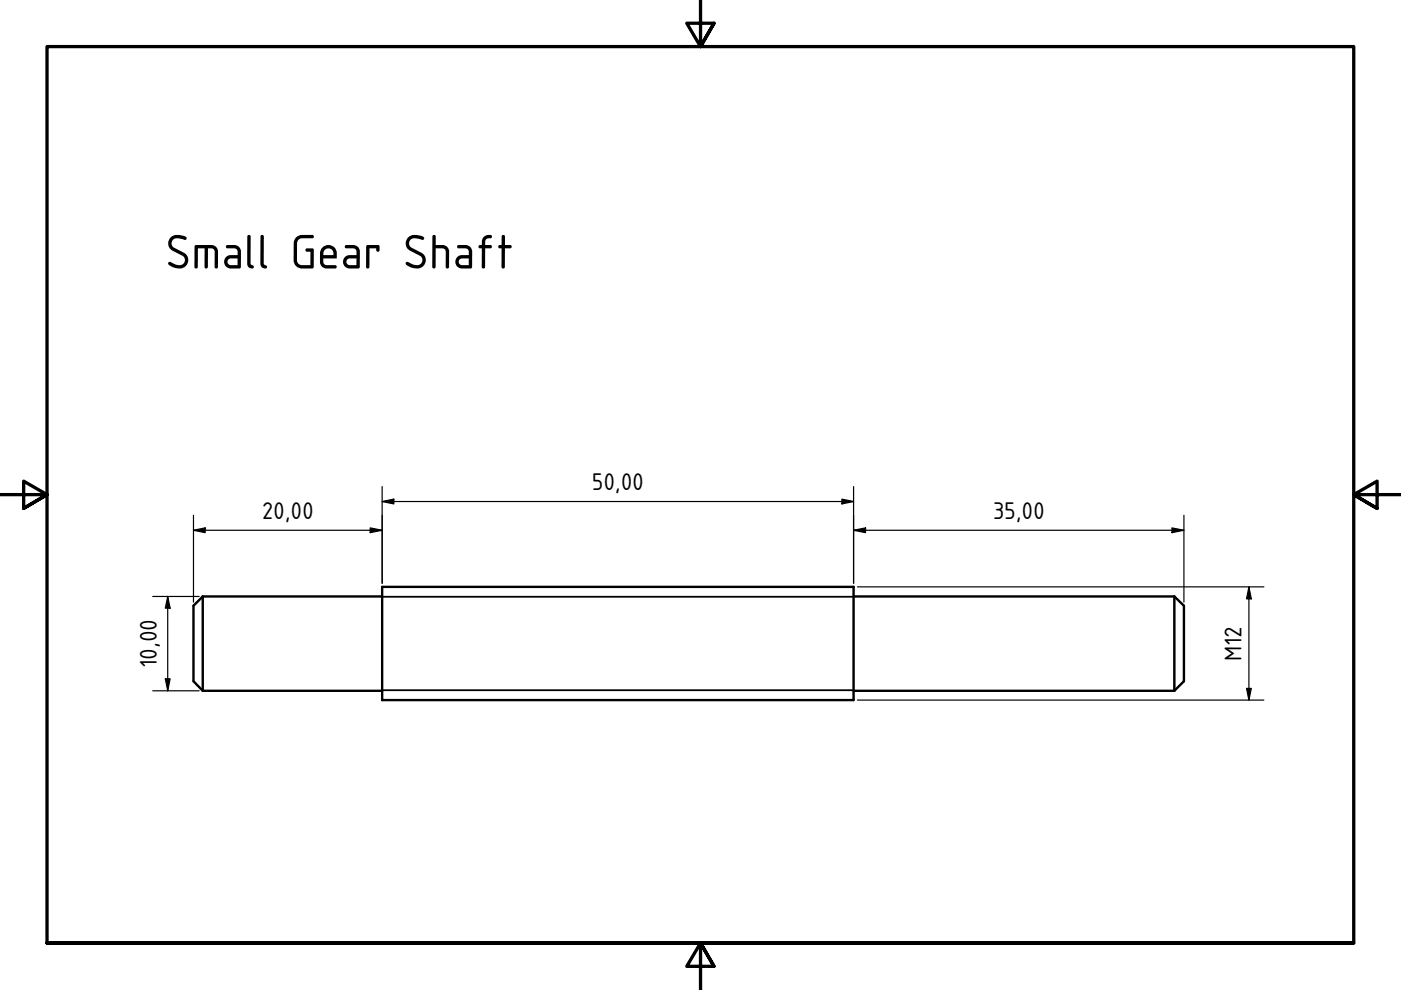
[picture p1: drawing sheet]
<svg xmlns="http://www.w3.org/2000/svg" width="297mm" height="210mm" viewBox="0 0 297 210" stroke-linecap="round" stroke-linejoin="round" font-family="sans-serif">
<!-- layer: Visible (ISO) -->
<path d="M43 126.5l-2 1.9v16l2 2.1M43 126.5v20M43 126.5h38M81 124.4h100v24h-100zM181 126.5h68M249 126.5v20M249 126.5l2 1.9v16l-2 2.1M43 146.5h38M181 146.5h68" fill="none" stroke="#000" stroke-width=".51"/>
<!-- layer: Visible Narrow (ISO) -->
<path d="M81 126.5h100M81 146.3h100" fill="none" stroke="#000" stroke-width=".38"/>
<!-- layer: Border (ISO) -->
<path d="M148.5 -.1v10l-2.9-5h5.8l-2.9 5 2.9-5M0 104.9h10l-5-2.9v5.8l5-2.9-5 2.9M297 104.9h-10l5-2.9v5.8l-5-2.9 5 2.9M10 199.9v-190h277v190h-277h277M151.4 204.9l-2.9-5 2.9 5h-5.8l2.9-5v10" fill="none" stroke="#000" stroke-width=".7"/>
<!-- layer: Dimension (ISO) -->
<g fill="none" stroke="#000" stroke-width=".25">
<path d="M41 112.4l2.5-.5v1zM41 112.4h40M41 109.3v18.4M78.5 111.9l2.5 .5-2.5 .5zM81 106.3l2.5-.5v1zM81 106.3h100M81 103.2v20.5M178.5 105.8l2.5 .5-2.5 .5zM181 112.4l2.5-.5v1zM181 103.2v20.5M181 112.4h70M248.5 111.9l2.5 .5-2.5 .5z"/>
<path d="M251 109.3v18.4M32.4 126.5h9.8M35.6 126.5l.5 2.4h-1zM35.6 126.5v20M181.8 124.4h86.2M264.8 124.4l.5 2.6h-1zM264.8 124.4v24M32.4 146.5h9.8M35.1 143.9h1l-.5 2.6zM181.8 148.4h86.2M264.3 146h1l-.5 2.4z"/>
</g>
<g fill="#000">
<path d="M41 112.4l2.5-.5v1z" fill-rule="evenodd"/>
<path d="M78.5 111.9l2.5 .5-2.5 .5z" fill-rule="evenodd"/>
<path d="M81 106.3l2.5-.5v1z" fill-rule="evenodd"/>
<path d="M178.5 105.8l2.5 .5-2.5 .5z" fill-rule="evenodd"/>
<path d="M181 112.4l2.5-.5v1z" fill-rule="evenodd"/>
<path d="M248.5 111.9l2.5 .5-2.5 .5z" fill-rule="evenodd"/>
<path d="M35.6 126.5l.5 2.4h-1z" fill-rule="evenodd"/>
<path d="M264.8 124.4l.5 2.6h-1z" fill-rule="evenodd"/>
<path d="M35.1 143.9h1l-.5 2.6z" fill-rule="evenodd"/>
<path d="M264.3 146h1l-.5 2.4z" fill-rule="evenodd"/>
</g>
<text font-size="11" x="34.9" y="56.9">Small Gear Shaft</text>
<g font-size="5.5">
<text x="125.5" y="104">50,00</text>
<text x="55.5" y="110.1">20,00</text>
<text x="210.5" y="110.1">35,00</text>
<text x="33.3" y="141.6" transform="rotate(-90 33.3 141.6)">10,00</text>
<text x="263.2" y="140.1" transform="rotate(-90 263.2 140.1)">M12</text>
</g>
</svg>
